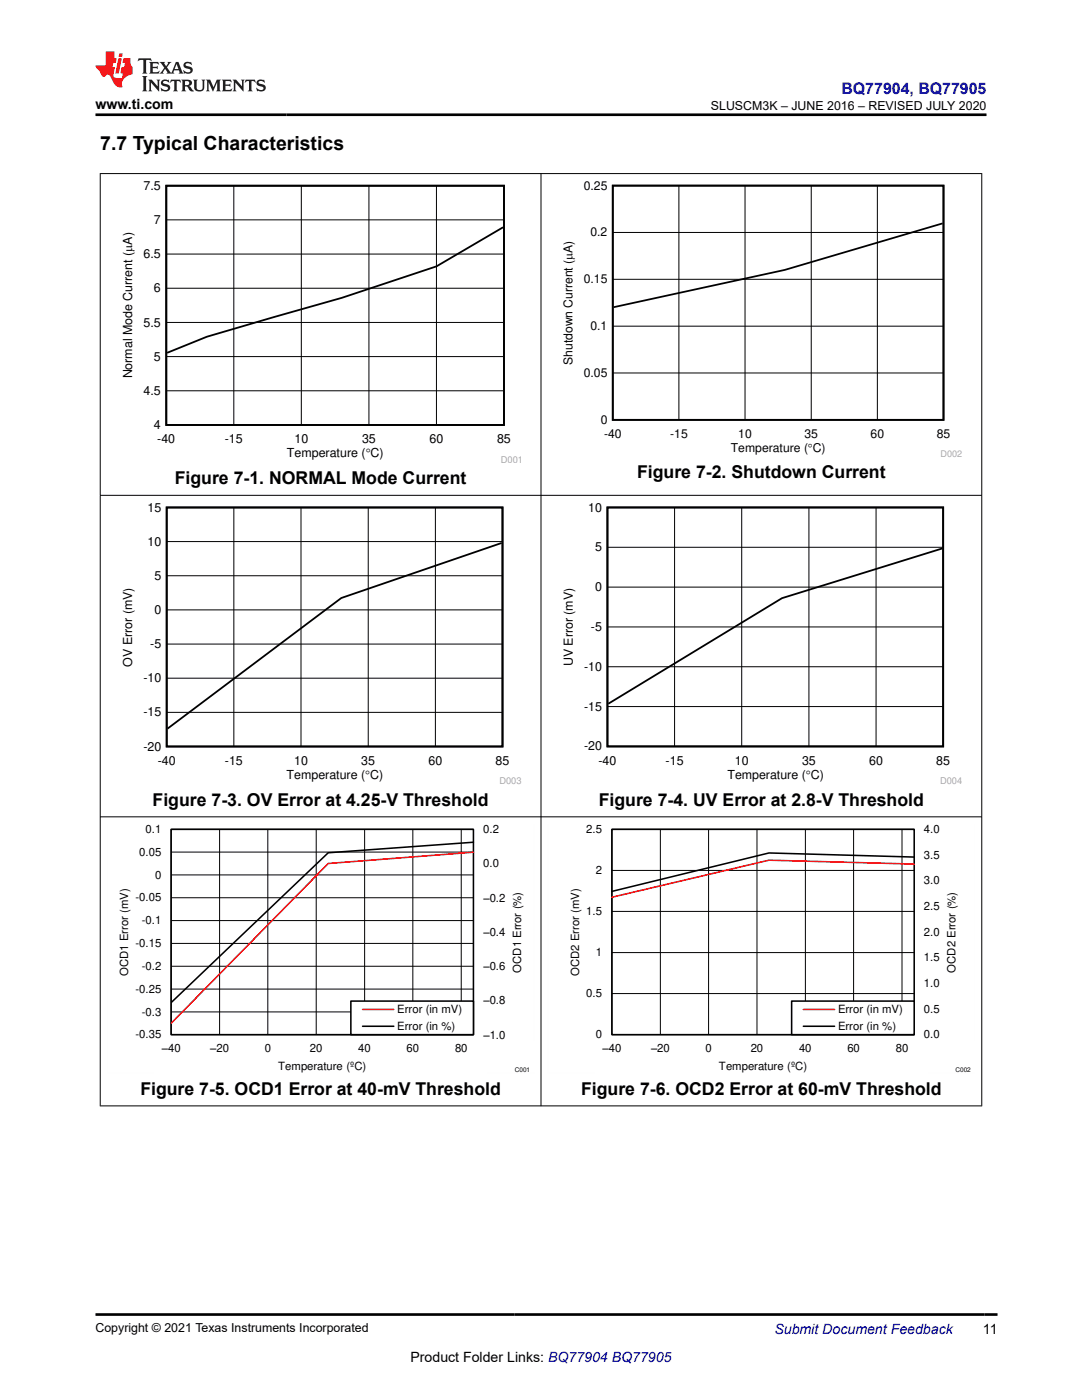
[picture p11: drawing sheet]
<svg xmlns="http://www.w3.org/2000/svg" width="216mm" height="279mm" viewBox="0 0 216 279" stroke-linecap="round" stroke-linejoin="round" font-family="sans-serif">
<path d="M33.2 37.1h67.4v47.7h-67.4zM100.4 45.4l-13.3 7.8-18.9 6.2-26.9 7.8-8 3.2" fill="none" stroke="#000" stroke-width=".36"/>
<path d="M46.7 37.1v47.7M60.1 37.1v47.7M73.6 37.1v47.7M87.1 37.1v47.7M33.2 57.5h67.4M33.2 50.7h67.4M33.2 43.9h67.4M33.2 78h67.4M33.2 71.2h67.4M33.2 64.4h67.4" fill="none" stroke="#000" stroke-width=".2"/>
<path d="M111.9 36.1h80.1v55.1h-80.1z" fill-rule="evenodd" fill="#fff"/>
<path d="M122.3 37h66v46.8h-66zM188.1 44.6l-31.5 9.3-34.2 7.4" fill="none" stroke="#000" stroke-width=".35"/>
<path d="M135.5 37v46.8M148.7 37v46.8M161.9 37v46.8M175.1 37v46.8M122.3 55.7h66M122.3 46.4h66M122.3 74.4h66M122.3 65.1h66" fill="none" stroke="#000" stroke-width=".2"/>
<path d="M24 100.3h80v56.3h-80z" fill-rule="evenodd" fill="#fff"/>
<path d="M33.3 101.3h67v47.7h-67zM100.1 108.4l-32 10.9-34.7 26.1" fill="none" stroke="#000" stroke-width=".36"/>
<path d="M33.3 114.9h67M33.3 108.1h67M46.7 101.3v47.7M60.1 101.3v47.7M73.5 101.3v47.7M86.9 101.3v47.7M33.3 135.3h67M33.3 128.5h67M33.3 121.7h67M33.3 142.2h67" fill="none" stroke="#000" stroke-width=".2"/>
<path d="M111.9 100.3h80.1v56.2h-80.1z" fill-rule="evenodd" fill="#fff"/>
<path d="M121.2 101.3h67v47.7h-67zM188 109.5l-32 9.9-34.6 21" fill="none" stroke="#000" stroke-width=".36"/>
<g fill="none" stroke="#000" stroke-width=".2">
<path d="M121.2 117.2h67M121.2 109.2h67M134.6 101.3v47.7M148 101.3v47.7M161.4 101.3v47.7M174.8 101.3v47.7M121.2 133.1h67M121.2 125.1h67M121.2 141h67M34.2 179.2h60.2M34.2 174.6h60.2M34.2 170.1h60.2"/>
<path d="M43.8 165.5v41M53.4 165.5v41M63.1 165.5v41M72.8 165.5v41M82.4 165.5v41M92 165.5v41M94.4 165.5h-60.2v41h60.2M34.2 197.4h60.2M34.2 192.8h60.2M34.2 188.3h60.2M34.2 183.7h60.2M34.2 201.9h60.2"/>
</g>
<path d="M34.1 165.5h60.4v41h-60.4zM94.5 168.1l-29 2.1-31.4 29.9" fill="none" stroke="#000" stroke-width=".31"/>
<path d="M94.5 170.1l-29 2.2-31.4 31.9" fill="none" stroke="#f00" stroke-width=".31"/>
<path d="M70 199.8h24.5v6.7h-24.5z" fill-rule="evenodd" fill="#fff"/>
<path d="M122.1 165.5h60.3v41h-60.3zM182.4 171l-29-.8-31.3 7.7M70 199.8h24.5v6.7h-24.5zM72.3 204.8h6.3" fill="none" stroke="#000" stroke-width=".31"/>
<path d="M182.4 172.4l-29-.7-31.3 7.4M72.3 201.5h6.3" fill="none" stroke="#f00" stroke-width=".31"/>
<path d="M21.4 164.5v49.6M34.5 164.5h59.7M106.6 164.5v43.1M21.4 214.1h9.3M97.3 214.1h9.3" fill="none" stroke="#fefefe" stroke-width=".2" stroke-dasharray=".4 .1" stroke-linecap="butt"/>
<path d="M122.1 173.7h60.3M131.8 165.5v41M141.4 165.5v41M151 165.5v41M160.7 165.5v41M170.3 165.5v41M180 165.5v41M182.4 165.5h-60.3v41h60.3M122.1 198.3h60.3M122.1 190.1h60.3M122.1 181.9h60.3" fill="none" stroke="#000" stroke-width=".2"/>
<path d="M158 199.8h24.4v6.7h-24.4z" fill-rule="evenodd" fill="#fff"/>
<path d="M158 199.8h24.4v6.7h-24.4zM160.3 204.8h6.2" fill="none" stroke="#000" stroke-width=".31"/>
<path d="M160.3 201.5h6.2" fill="none" stroke="#f00" stroke-width=".31"/>
<path d="M109.3 164.5v49.6M122.4 164.5h59.8M194.5 164.5v43.1M109.3 214.1h9.3M185.2 214.1h9.3" fill="none" stroke="#fefefe" stroke-width=".2" stroke-dasharray=".4 .1" stroke-linecap="butt"/>
<path d="M19.9 34.6h176.1M20 34.6v186.2M107.9 34.6v186.2M195.9 34.6v186.2M19.9 98.9h176.1M19.9 163h176.1M19.9 220.7h176.1" fill="none" stroke="#000" stroke-width=".2"/>
<path d="M27.7 11.6l-.2 .6 .5-.2h.6v.1v2.2l-.2 .4h1l-.2-.4v-2.2v-.1h.5l.5 .2-.1-.6zM29.8 12.4l.2 .3v1.6l-.2 .4h1.9l.1-.6a1.08 1.08 0 0 1-1.3 .2v-.7h.6l.4 .2v-.7l-.4 .2h-.6v-.5l.2-.2a1 1 0 0 1 1 .3l-.1-.5zM31.8 12.4l1 1.1-1 1.2h.9l-.2-.2 .4-.8 .5 .8-.2 .2h1.6l-.2-.2 .1-.5h1l.1 .5-.1 .2h.9l-.2-.4-.8-1.9h-.5l-1 2.1-.8-1.1 .9-1h-.8l.2 .2-.5 .6-.3-.6 .1-.2zM35.2 12.8l.4 1h-.8zM36.8 12.5a.65 .65 0 0 0-.2 .7 .65 .65 0 0 0 .6 .5l.7 .1 .1 .3a.79 .79 0 0 1-.7 .4 .79 .79 0 0 1-.7-.5l.1 .7 .2-.1a.93 .93 0 0 0 1.1 0 .93 .93 0 0 0 .4-.9 1.46 1.46 0 0 0-1.2-.6l-.1-.3a1.09 1.09 0 0 1 1.2 .2l-.2-.6-.1 .1-.6-.2zM28.4 15.2l.2 .4v2.2l-.2 .4h1l-.2-.4v-2.2l.2-.4zM29.6 15.9l.2 .4v1.5l-.2 .4h.8l-.3-.4v-1.3l1.7 1.8v-2l.2-.4h-.8l.2 .2 .1 1.1-1.2-1.3zM32.3 16a.65 .65 0 0 0-.2 .8 .65 .65 0 0 0 .7 .4l.6 .2 .1 .2a.79 .79 0 0 1-.7 .4 .79 .79 0 0 1-.7-.5l.1 .7 .2-.1a.93 .93 0 0 0 1.1 .1 .93 .93 0 0 0 .4-1 1.46 1.46 0 0 0-1.2-.5l-.1-.4a1.09 1.09 0 0 1 1.2 .2l-.2-.6-.1 .1-.6-.1zM34.1 15.9l-.1 .6a.63 .63 0 0 1 .7-.3l.1 1.6-.3 .4h1l-.2-.4v-1.6a.66 .66 0 0 1 .8 .3l-.1-.6zM36.2 15.9l.2 .4v1.5l-.2 .4h.9l-.2-.2v-.7h.5l.1 .2a.79 .79 0 0 0 1.2 .6l-1-.9a.61 .61 0 0 0 .6-.6 .61 .61 0 0 0-.5-.7zM36.9 16.2h.2a.47 .47 0 0 1 .5 .1 .47 .47 0 0 1 .1 .5l-.2 .1-.6 .1zM38.5 15.9l.2 .2a2.27 2.27 0 0 0 .4 2 1.04 1.04 0 0 0 1.7-.7v-1.3l.2-.2h-.8l.2 .4v1.1a.6 .6 0 0 1-.6 .6 .6 .6 0 0 1-.6-.6v-1.1l.3-.4zM41.1 15.9l.2 .4v1.5l-.2 .4h.7l-.2-.4v-1.4l.9 1.9 .8-1.9v1.4l-.2 .4h1l-.3-.4v-1.5l.3-.4h-.8l-.7 1.5-.7-1.5zM44.3 15.9l.2 .4v1.5l-.2 .4h1.9l.1-.6a1.09 1.09 0 0 1-1.3 .2v-.7h.6l.4 .2v-.6l-.4 .2h-.6v-.6l.2-.1a1.01 1.01 0 0 1 1 .3l-.1-.6zM46.4 15.9l.3 .4v1.5l-.3 .4h.8l-.2-.4v-1.3l1.6 1.8v-2l.2-.4h-.7l.2 .2v1.1l-1.2-1.3zM49 15.9l-.1 .6a.63 .63 0 0 1 .8-.3v1.6l-.3 .4h1l-.2-.4v-1.6a.66 .66 0 0 1 .8 .3l-.1-.6zM51.4 16a.65 .65 0 0 0-.2 .8 .65 .65 0 0 0 .6 .4l.6 .2 .2 .2a.79 .79 0 0 1-.8 .4 .79 .79 0 0 1-.6-.5l.1 .7 .2-.1a.93 .93 0 0 0 1 .1 .93 .93 0 0 0 .5-1 1.46 1.46 0 0 0-1.3-.5l-.1-.4a1.09 1.09 0 0 1 1.3 .2l-.2-.6-.2 .1-.5-.1z" fill="#231f20"/>
<path d="M21.1 10.3v2.7h-2.1l.1 .4 .9 1a.95 .95 0 0 0 .9 .9 .59 .59 0 0 1 .6-.4 .59 .59 0 0 1 .5 .3l.4 .8a1.59 1.59 0 0 0 2.1 1.4 1.61 1.61 0 0 1 1-2.3l1-.3-.1-1.5a1.59 1.59 0 0 1-.4-1.7h-1.4l-.2 .9h.5l-.1 .9h-.5l-.2 .9v.3l.4 .1-.2 .9h-.6a.73 .73 0 0 1-1.1-.7l.3-1.5h-.5l.2-.9h.5l.2-.9h-.5v-1.3zM23.6 11.6l-.6 3.1h.7l.6-3.1zM23.8 10.7l-.1 .6h.7l.1-.6z" fill="#ed1c24"/>
<path d="M19 22.9h177.8M19.1 262.3h179.9" fill="none" stroke="#000" stroke-width=".53"/>
<text font-size="3.9" x="20" y="29.9">7.7 Typical Characteristics</text>
<g font-size="3.5">
<text x="127.1" y="95.5">Figure 7-2. Shutdown Current</text>
<text x="34.9" y="96.6">Figure 7-1. NORMAL Mode Current</text>
<text x="30.5" y="160.8">Figure 7-3. OV Error at 4.25-V Threshold</text>
<text x="119.5" y="160.8">Figure 7-4. UV Error at 2.8-V Threshold</text>
<text x="28" y="218.5">Figure 7-5. OCD1 Error at 40-mV Threshold</text>
<text x="116" y="218.5">Figure 7-6. OCD2 Error at 60-mV Threshold</text>
</g>
<text font-size="3.2" fill="#00f" x="167.9" y="18.7">BQ77904, BQ77905</text>
<g font-size="2.8">
<text x="19" y="21.8">www.ti.com</text>
<text x="196.1" y="266.1">11</text>
<text x="81.9" y="271.7">Product Folder Links: BQ77904 BQ77905</text>
</g>
<text font-size="2.8" fill="#00f" x="154.5" y="266.2">Submit Document Feedback</text>
<g font-size="2.5">
<text x="141.9" y="21.9">SLUSCM3K – JUNE 2016 – REVISED JULY 2020</text>
<text x="28.6" y="37.9">7.5</text>
<text x="30.7" y="44.7">7</text>
<text x="28.6" y="51.5">6.5</text>
<text x="30.7" y="58.3">6</text>
<text x="28.6" y="65.2">5.5</text>
<text x="30.7" y="72">5</text>
<text x="26.4" y="75.5" transform="rotate(-90 26.4 75.5)">Normal Mode Current (PA)</text>
<text x="28.6" y="78.8">4.5</text>
<text x="30.7" y="85.6">4</text>
<text x="31.4" y="88.5">-40</text>
<text x="44.9" y="88.5">-15</text>
<text x="58.8" y="88.5">10</text>
<text x="72.2" y="88.5">35</text>
<text x="85.7" y="88.5">60</text>
<text x="99.2" y="88.5">85</text>
<text x="57.2" y="91.3">Temperature (qC)</text>
<text x="29.4" y="102.1">15</text>
<text x="117.4" y="102.1">10</text>
<text x="29.4" y="108.9">10</text>
<text x="118.7" y="110">5</text>
<text x="30.8" y="115.7">5</text>
<text x="118.7" y="118">0</text>
<text x="30.8" y="122.5">0</text>
<text x="117.9" y="125.9">-5</text>
<text x="30" y="129.4">-5</text>
<text x="26.3" y="133" transform="rotate(-90 26.3 133)">OV Error (mV)</text>
<text x="28.6" y="136.2">-10</text>
<text x="114.3" y="132.9" transform="rotate(-90 114.3 132.9)">UV Error (mV)</text>
<text x="116.6" y="133.9">-10</text>
<text x="28.6" y="143">-15</text>
<text x="116.6" y="141.8">-15</text>
<text x="28.6" y="149.8">-20</text>
<text x="116.6" y="149.8">-20</text>
<text x="31.5" y="152.6">-40</text>
<text x="44.9" y="152.6">-15</text>
<text x="57.2" y="155.5">Temperature (qC)</text>
<text x="58.7" y="152.6">10</text>
<text x="72.1" y="152.6">35</text>
<text x="85.5" y="152.6">60</text>
<text x="98.9" y="152.6">85</text>
<text x="119.4" y="152.6">-40</text>
<text x="132.8" y="152.6">-15</text>
<text x="145.1" y="155.4">Temperature (qC)</text>
<text x="146.6" y="152.6">10</text>
<text x="160" y="152.6">35</text>
<text x="173.4" y="152.6">60</text>
<text x="186.8" y="152.6">85</text>
<text x="19" y="265.9">Copyright © 2021 Texas Instruments Incorporated</text>
</g>
<g font-size="2.4">
<text x="116.5" y="37.8">0.25</text>
<text x="117.8" y="47.2">0.2</text>
<text x="116.5" y="56.5">0.15</text>
<text x="117.8" y="65.9">0.1</text>
<text x="114.2" y="72.8" transform="rotate(-90 114.2 72.8)">Shutdown Current (PA)</text>
<text x="116.5" y="75.2">0.05</text>
<text x="119.9" y="84.6">0</text>
<text x="120.5" y="87.4">-40</text>
<text x="133.7" y="87.4">-15</text>
<text x="147.3" y="87.4">10</text>
<text x="160.5" y="87.4">35</text>
<text x="173.7" y="87.4">60</text>
<text x="186.9" y="87.4">85</text>
<text x="145.8" y="90.1">Temperature (qC)</text>
</g>
<g font-size="2.3">
<text x="29" y="166.2">0.1</text>
<text x="96.4" y="166.2">0.2</text>
<text x="117" y="166.2">2.5</text>
<text x="184.4" y="166.2">4.0</text>
<text x="27.8" y="170.8">0.05</text>
<text x="96.4" y="173.1">0.0</text>
<text x="184.4" y="171.4">3.5</text>
<text x="27" y="179.9">-0.05</text>
<text x="30.9" y="175.4">0</text>
<text x="96.5" y="180">±0.2</text>
<text x="118.9" y="174.4">2</text>
<text x="184.4" y="176.5">3.0</text>
<text x="28.3" y="184.5">-0.1</text>
<text x="117" y="182.6">1.5</text>
<text x="184.4" y="181.6">2.5</text>
<text x="27" y="189">-0.15</text>
<text x="96.5" y="186.8">±0.4</text>
<text x="118.9" y="190.8">1</text>
<text x="184.4" y="191.9">1.5</text>
<text x="184.4" y="186.7">2.0</text>
<text x="25.6" y="194.8" transform="rotate(-90 25.6 194.8)">OCD1 Error (mV)</text>
<text x="28.3" y="193.6">-0.2</text>
<text x="96.5" y="193.6">±0.6</text>
<text x="104" y="194.1" transform="rotate(-90 104 194.1)">OCD1 Error (%)</text>
<text x="115.5" y="194.8" transform="rotate(-90 115.5 194.8)">OCD2 Error (mV)</text>
<text x="184.4" y="197">1.0</text>
<text x="190.7" y="194.1" transform="rotate(-90 190.7 194.1)">OCD2 Error (%)</text>
<text x="27" y="198.1">-0.25</text>
<text x="28.3" y="202.7">-0.3</text>
<text x="79.3" y="202.2">Error (in mV)</text>
<text x="96.5" y="200.5">±0.8</text>
<text x="117" y="199">0.5</text>
<text x="167.2" y="202.2">Error (in mV)</text>
<text x="184.4" y="202.1">0.5</text>
<text x="27" y="207.2">-0.35</text>
<text x="52.8" y="210">0</text>
<text x="61.8" y="210">20</text>
<text x="71.5" y="210">40</text>
<text x="79.3" y="205.6">Error (in %)</text>
<text x="81.1" y="210">60</text>
<text x="90.8" y="210">80</text>
<text x="96.5" y="207.3">±1.0</text>
<text x="118.9" y="207.2">0</text>
<text x="140.8" y="210">0</text>
<text x="149.8" y="210">20</text>
<text x="159.4" y="210">40</text>
<text x="167.2" y="205.6">Error (in %)</text>
<text x="169.1" y="210">60</text>
<text x="178.7" y="210">80</text>
<text x="184.4" y="207.2">0.0</text>
<text x="32.3" y="210">±40</text>
<text x="42" y="210">±20</text>
<text x="55.5" y="213.5">Temperature (ºC)</text>
<text x="120.3" y="210">±40</text>
<text x="129.9" y="210">±20</text>
<text x="143.5" y="213.5">Temperature (ºC)</text>
</g>
<g font-size="1.9" fill="#a8a8a8">
<text x="99.9" y="92.4">D001</text>
<text x="99.7" y="156.5">D003</text>
<text x="187.6" y="156.5">D004</text>
</g>
<text font-size="1.8" fill="#a8a8a8" x="187.7" y="91.2">D002</text>
<g font-size="1.3">
<text x="102.7" y="214">C001</text>
<text x="190.7" y="214">C002</text>
</g>
</svg>
